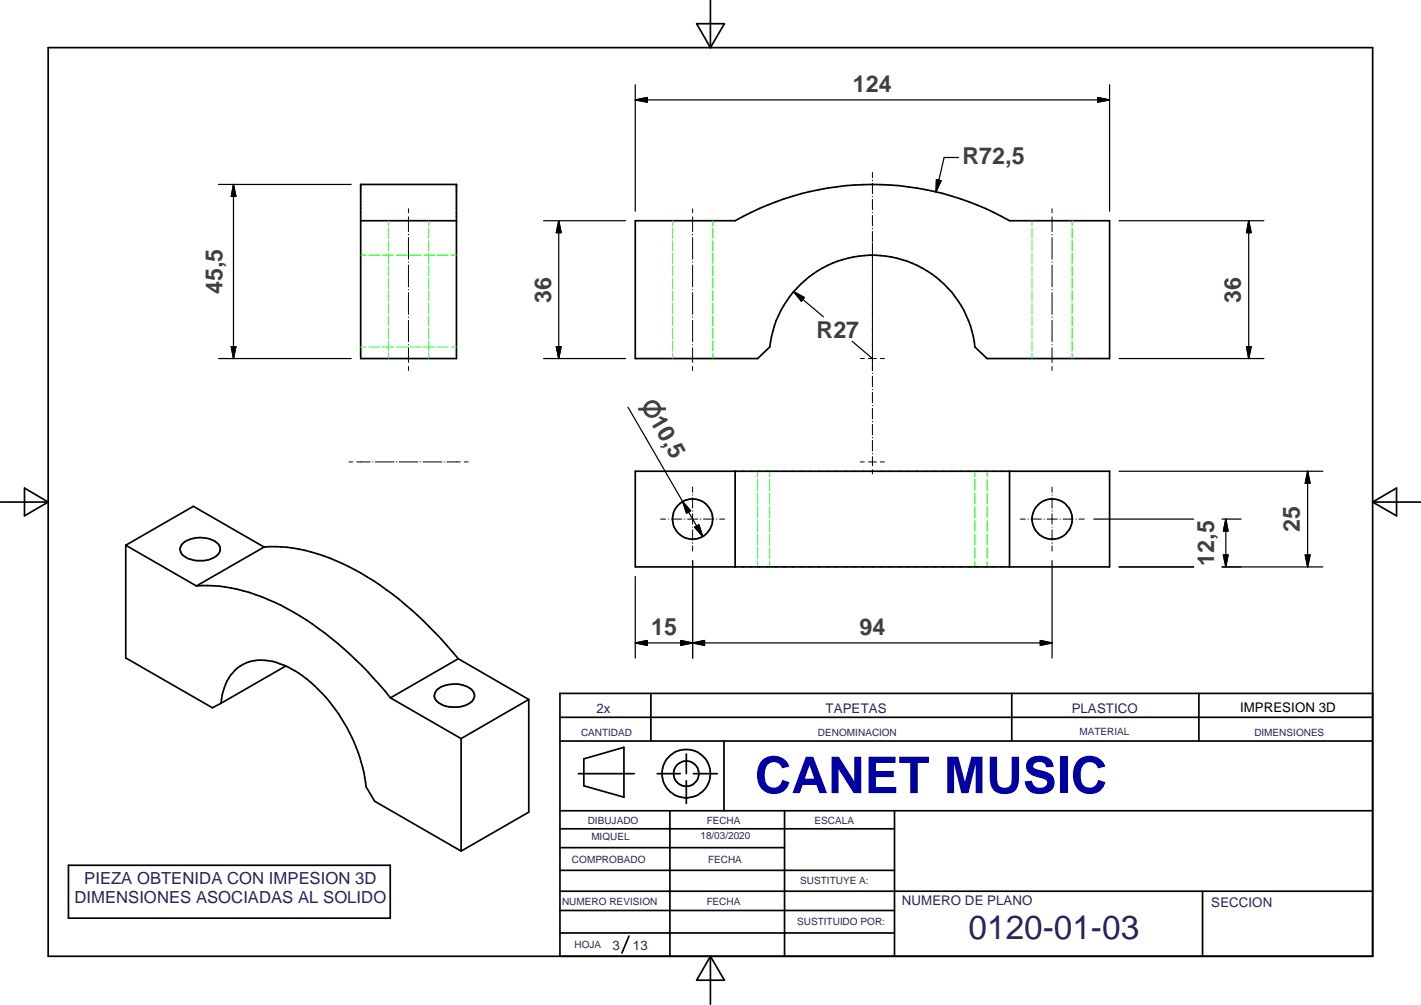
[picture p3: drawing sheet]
<svg xmlns="http://www.w3.org/2000/svg" width="297mm" height="210mm" viewBox="0 0 297 210" stroke-linecap="round" stroke-linejoin="round" font-family="sans-serif">
<g fill="none" stroke="#000" stroke-width=".35">
<path d="M10.1 9.9h276.8v189.8h-276.8zM145.6 5h5.8l-2.9 4.9zM148.5 0v9.9M75.4 38.5h20v36.4h-20zM75.4 46.1h20M132.8 46.1h20.9a58.1 58.1 0 0 1 57.3 0h20.9v28.8h-25.6l-2.5-2.4a21.6 21.6 0 0 0-21.5-19.2 21.6 21.6 0 0 0-21.4 19.2l-2.5 2.4h-25.6zM132.8 98.4h99.1v20h-99.1zM153.7 98.4v20M211 98.4v20M.1 104.9h10M5.1 101.9l5 3-5 2.8zM26.3 113.9v23.5l18.1 10.4 1.8-.9"/>
<path d="M26.3 113.9l14.8 8.5M26.3 113.9l14.1-8.2 14.8 8.6M38.1 113.6a5.8 5.8 0 0 1 7.6 .1 1.76 1.76 0 0 1-.9 2.7 6.3 6.3 0 0 1-6.2-.2 1.65 1.65 0 0 1-.5-2.6zM55.2 114.3a33.3 33.3 0 0 1 17.7 4 67.6 67.6 0 0 1 19.3 15.2l3.6 4.1M55.2 114.3l-14.1 8.1M286.9 104.9h10M286.9 104.9l5-3v5.8zM41.1 122.4a33.8 33.8 0 0 1 17.6 4 73.1 73.1 0 0 1 22.9 19.4M59.7 139.1l-13.5 7.8M95.8 137.6l14.7 8.5M95.8 137.6l-14.2 8.2M46.2 146.9a9.8 9.8 0 0 1 4.5-8.1 9.9 9.9 0 0 1 8.6 .1 27.8 27.8 0 0 1 11.5 10.2 34.2 34.2 0 0 1 5.7 15.2l1.8 3 18.1 10.5"/>
<path d="M81.6 145.8l14.8 8.5M91.3 144.1a6.1 6.1 0 0 1 7.3 0 1.69 1.69 0 0 1-.6 2.9 5.9 5.9 0 0 1-6.8-.7 1.59 1.59 0 0 1 .1-2.2zM96.4 154.3v23.5M110.5 146.1v23.5l-14.1 8.2M110.5 146.1l-14.1 8.2M117 154.8h169.9M117 149.8h169.9M122 158.5l8.4-2.4v10.4l-8.4-2.4zM136.1 144.8v10M143.5 157.5v4.1M151.3 154.8v14.5M211.5 144.8v10"/>
<path d="M250.6 144.8v10M286.9 144.8h-169.9v54.9M117 177h47M117 173.1h70M117 169.3h169.9M120.9 161.6h11.7M137.4 161.6h4.8M140 169.3v30.4M143.5 163.1v4.7M144.9 161.6h5M164 169.3v30.4M187 169.3v30.4"/>
<path d="M14.3 180.7h67.3v11.1h-67.3zM117 186.1h169.9M117 181.8h70M117 194.9h70M117 190.2h70M131.5 195.5l-1.5 3.6M148.5 199.7v10M148.5 199.7l2.9 5h-5.8zM251.4 186.1v13.6"/>
<circle cx="144.8" cy="108.4" r="4.2"/>
<circle cx="219.9" cy="108.4" r="4.2"/>
<circle cx="143.4" cy="161.6" r="2.64"/>
<circle cx="143.4" cy="161.6" r="5"/>
</g>
<g fill="none" stroke="#0f0" stroke-width=".21">
<path d="M75.4 53.3h1.1M77.1 53.3h2.3M80 53.3h2.3M81.2 46.1v1.1M81.2 47.7v2.1M81.2 50.3v2.1M81.2 52.9v2.1M81.2 55.5v2.1M81.2 58.1v2.1M82.8 53.3h2.3M85.7 53.3h2.3M88.6 53.3h2.2"/>
<path d="M89.6 46.1v1.1M89.6 47.7v2.1M89.6 50.3v2.1M89.6 52.9v2.1M89.6 55.5v2.1M89.6 58.1v2.1M91.4 53.3h2.3M94.3 53.3h1.1M140.6 46.1v1.1M140.6 47.7v2.1M140.6 50.3v2.1M140.6 52.9v2.1"/>
<path d="M140.6 55.5v2.1M140.6 58.1v2.1M149 46.1v1.1M149 47.7v2.1M149 50.3v2.1M149 52.9v2.1M149 55.5v2.1M149 58.1v2.1M215.7 46.1v1.1M215.7 47.7v2.1M215.7 50.3v2.1M215.7 52.9v2.1"/>
<path d="M215.7 55.5v2.1M215.7 58.1v2.1M224.1 46.1v1.1M224.1 47.7v2.1M224.1 50.3v2.1M224.1 52.9v2.1M224.1 55.5v2.1M224.1 58.1v2.1M75.4 72.5h1.1M77.1 72.5h2.3M80 72.5h2.3M81.2 60.7v2.2"/>
<path d="M81.2 63.4v2.1M81.2 66v2.1M81.2 68.6v2.1M81.2 71.2v2.1M81.2 73.8v1.1M82.8 72.5h2.3M85.7 72.5h2.3M88.6 72.5h2.2M89.6 60.7v2.2M89.6 63.4v2.1M89.6 66v2.1M89.6 68.6v2.1"/>
<path d="M89.6 71.2v2.1M89.6 73.8v1.1M91.4 72.5h2.3M94.3 72.5h1.1M140.6 60.7v2.2M140.6 63.4v2.1M140.6 66v2.1M140.6 68.6v2.1M140.6 71.2v2.1M140.6 73.8v1.1M149 60.7v2.2M149 63.4v2.1"/>
<path d="M149 66v2.1M149 68.6v2.1M149 71.2v2.1M149 73.8v1.1M215.7 60.7v2.2M215.7 63.4v2.1M215.7 66v2.1M215.7 68.6v2.1M215.7 71.2v2.1M215.7 73.8v1.1M224.1 60.7v2.2M224.1 63.4v2.1"/>
<path d="M224.1 66v2.1M224.1 68.6v2.1M224.1 71.2v2.1M224.1 73.8v1.1M158.4 98.4v1.2M160.9 98.4v1.2M203.8 98.4v1.2M206.3 98.4v1.2M158.4 100.1v2.3M158.4 103v2.3M158.4 105.8v2.3M158.4 108.7v2.3"/>
<path d="M158.4 111.5v2.3M158.4 114.4v2.3M158.4 117.3v1.1M160.9 100.1v2.3M160.9 103v2.3M160.9 105.8v2.3M160.9 108.7v2.3M160.9 111.5v2.3M160.9 114.4v2.3M160.9 117.3v1.1M203.8 100.1v2.3M203.8 103v2.3"/>
<path d="M203.8 105.8v2.3M203.8 108.7v2.3M203.8 111.5v2.3M203.8 114.4v2.3M203.8 117.3v1.1M206.3 100.1v2.3M206.3 103v2.3M206.3 105.8v2.3M206.3 108.7v2.3M206.3 111.5v2.3M206.3 114.4v2.3M206.3 117.3v1.1"/>
</g>
<g fill="none" stroke="#000" stroke-width=".25">
<path d="M132.8 17.7v26.4M231.9 17.7v26.4M45.7 38.5h27.7M48.8 38.5l.5 2.5h-1zM48.8 38.5v36.4M132.8 20.9l2.5-.5v.9zM132.8 20.9h99.1M195.7 37.5l1 .3-1 2.2zM200.4 32.9h-3l-1.7 7.1M229.4 20.4l2.5 .5-2.5 .4zM113.6 46.1h17.2M116.8 46.1l.5 2.5h-1z"/>
<path d="M116.8 46.1v28.8M233.9 46.1h30.3M261 46.1l.5 2.5h-.9zM261 46.1v28.8M45.7 74.9h27.7M48.3 72.4h1l-.5 2.5zM113.6 74.9h17.2M116.3 72.4h1l-.5 2.5zM165.9 60.9l2.2 1.2-.6 .8zM165.9 60.9l6.2 5.3M178.1 71.3l4.3 3.6M233.9 74.9h30.3"/>
<path d="M260.6 72.4h.9l-.5 2.5zM131.3 85l11.4 19.8M233.9 98.4h42.6M273.3 98.4l.6 2.5h-1.1zM273.3 98.4v20M142.7 104.8l1.7 1.9-.9 .5zM142.7 104.8l4.2 7.3M144.8 117.1v20.4M145.2 110.1l.9-.5 .8 2.5zM219.9 117.1v20.4M228.6 108.4h20.9M233.9 118.4h15.6"/>
<path d="M255.4 118.4h21.1M255.4 108.4h4M255.7 115.9h1l-.5 2.5zM256.2 108.4l.5 2.5h-1zM256.2 108.4v10M272.8 115.9h1.1l-.6 2.5zM132.8 134.3l2.5-.5v1zM132.8 120.4v17.1M132.8 134.3h87.1M142.3 133.8l2.5 .5-2.5 .5zM142.3 133.8l5 1v-1l-5 1zM144.8 134.3l2.5-.5v1z"/>
<path d="M217.5 133.8l2.4 .5-2.4 .5z"/>
</g>
<g fill="#000">
<path d="M132.8 20.9l2.5-.5v.9zM195.7 37.5l1 .3-1 2.2zM229.4 20.4l2.5 .5-2.5 .4zM48.8 38.5l.5 2.5h-1zM116.8 46.1l.5 2.5h-1zM261 46.1l.5 2.5h-.9zM48.3 72.4h1l-.5 2.5zM116.3 72.4h1l-.5 2.5zM165.9 60.9l2.2 1.2-.6 .8zM260.6 72.4h.9l-.5 2.5zM142.7 104.8l1.7 1.9-.9 .5zM145.2 110.1l.9-.5 .8 2.5z"/>
<path d="M255.7 115.9h1l-.5 2.5zM256.2 108.4l.5 2.5h-1zM272.8 115.9h1.1l-.6 2.5zM273.3 98.4l.6 2.5h-1.1zM132.8 134.3l2.5-.5v1zM142.3 133.8l2.5 .5-2.5 .5zM144.8 134.3l2.5-.5v1zM217.5 133.8l2.4 .5-2.4 .5z"/>
</g>
<g fill="none" stroke="#000" stroke-width=".21">
<path d="M182.4 36v1.1M182.4 37.6v.2M182.4 38.3v2.2M85.4 43.6v.8M85.4 45.3v3.1M85.4 48.9v.2M85.4 49.6v4.5M85.4 54.7v.1M85.4 55.4v4.5M144.8 43.6v.8M144.8 45.3v3.1M144.8 48.9v.2"/>
<path d="M144.8 49.6v4.5M144.8 54.7v.1M144.8 55.4v4.5M182.4 41v.1M182.4 41.7v2.1M182.4 44.4h.1M182.4 45v2.2M182.4 47.7v.1M182.4 48.3v2.2M182.4 50.8v26.6M219.9 43.6v.8M219.9 45.3v3.1"/>
<path d="M219.9 48.9v.2M219.9 49.6v4.5M219.9 54.7v.1M219.9 55.4v4.5M85.4 60.5h.1M85.4 61.1v4.6M85.4 66.2v.1M85.4 66.9v4.5M85.4 72v.1M85.4 72.6v3.1M85.4 76.5v.9M144.8 60.5h.1"/>
<path d="M144.8 61.1v4.6M144.8 66.2v.1M144.8 66.9v4.5M144.8 72v.1M144.8 72.6v3.1M144.8 76.5v.9M179.9 74.9h.8M181.5 74.9h1.7M182.4 77.9v.1M182.4 78.6v2.2M184 74.9h.9M219.9 60.5h.1"/>
<path d="M219.9 61.1v4.6M219.9 66.2v.1M219.9 66.9v4.5M219.9 72v.1M219.9 72.6v3.1M219.9 76.5v.9M72.9 96.5h.8M74.6 96.5h2.8M77.9 96.5h.1M78.4 96.5h4M82.8 96.5h.2M83.4 96.5h4"/>
<path d="M87.8 96.5h.1M88.4 96.5h4M92.9 96.5h.1M93.4 96.5h2.8M97.1 96.5h.8M179.9 96.5h.8M181.5 96.5h1.7M182.4 81.3v.1M182.4 82v2.1M182.4 84.7v.1M182.4 85.3v2.2M182.4 88v.1"/>
<path d="M182.4 88.6v2.2M182.4 91.4v.1M182.4 92v2.2M182.4 94.7v.1M182.4 95.4v1.9M182.4 98.1v.9M184 96.5h.9M138.1 108.4h1M139.7 108.4h.1M140.4 108.4h2.1M143.1 108.4h.1M143.7 108.4h2.2"/>
<path d="M144.8 101.7v1.1M144.8 103.3v.1M144.8 104v2.1M144.8 106.7v.1M144.8 107.3v2.2M144.8 110.1h.1M144.8 110.7v2.2M144.8 113.4v.1M144.8 114v1.1M146.4 108.4h.1M147 108.4h2.2M149.8 108.4h.1"/>
<path d="M150.4 108.4h1.1M213.3 108.4h1M214.9 108.4h.1M215.5 108.4h2.2M218.2 108.4h.1M218.9 108.4h2.1M219.9 101.7v1.1M219.9 103.3v.1M219.9 104v2.1M219.9 106.7v.1M219.9 107.3v2.2M219.9 110.1h.1"/>
<path d="M219.9 110.7v2.2M219.9 113.4v.1M219.9 114v1.1M221.6 108.4h.1M222.2 108.4h2.2M224.9 108.4h.1M225.5 108.4h1.1"/>
</g>
<text font-size="10.6" fill="#0000a5" x="157.8" y="165.7">CANET MUSIC</text>
<text font-size="7" fill="#262659" x="202.5" y="196.1">0120-01-03</text>
<g font-size="4.9" fill="#3f3f3f">
<text x="178.3" y="19.3">124</text>
<text x="201.2" y="34.3">R72,5</text>
<text x="46.5" y="61.5" transform="rotate(-90 46.5 61.5)">45,5</text>
<text x="115.2" y="63.2" transform="rotate(-90 115.2 63.2)">36</text>
<text x="259.4" y="63.2" transform="rotate(-90 259.4 63.2)">36</text>
<text x="170.6" y="70.5">R27</text>
<text x="271.7" y="111.1" transform="rotate(-90 271.7 111.1)">25</text>
<text x="253.8" y="118.2" transform="rotate(-90 253.8 118.2)">12,5</text>
<text x="136.1" y="132.6">15</text>
<text x="179.7" y="132.6">94</text>
</g>
<text font-size="4.5" fill="#3f3f3f" x="133.9" y="84.6" transform="rotate(60 133.9 84.6)">⌀10,5</text>
<g font-size="3.5" fill="#262659">
<text x="17.6" y="184.7">PIEZA OBTENIDA CON IMPESION 3D</text>
<text x="15.6" y="188.6">DIMENSIONES ASOCIADAS AL SOLIDO</text>
</g>
<g font-size="2.8" fill="#262659">
<text x="124.7" y="148.9">2x</text>
<text x="172.6" y="148.9">TAPETAS</text>
<text x="224" y="148.9">PLASTICO</text>
<text x="188.5" y="189.1">NUMERO DE PLANO</text>
<text x="253.2" y="189.5">SECCION</text>
<text x="128.1" y="198.4">3</text>
<text x="132.3" y="198.3">13</text>
</g>
<text font-size="2.8" x="259.2" y="148.8">IMPRESION 3D</text>
<g font-size="2.1" fill="#262659">
<text x="121.5" y="153.6">CANTIDAD</text>
<text x="171" y="153.6">DENOMINACION</text>
<text x="225.6" y="153.6">MATERIAL</text>
<text x="262.2" y="153.6">DIMENSIONES</text>
<text x="122.9" y="172">DIBUJADO</text>
<text x="147.7" y="172">FECHA</text>
<text x="170.3" y="172">ESCALA</text>
<text x="123.6" y="175.5">MIQUEL</text>
<text x="146.4" y="175.3">18/03/2020</text>
<text x="119.5" y="180.3">COMPROBADO</text>
<text x="148" y="180.3">FECHA</text>
<text x="167.3" y="184.5">SUSTITUYE A:</text>
<text x="117.5" y="189.1">NUMERO REVISION</text>
<text x="147.7" y="189.1">FECHA</text>
<text x="166.6" y="193.2">SUSTITUIDO POR:</text>
<text x="120.1" y="198.1">HOJA</text>
</g>
</svg>
